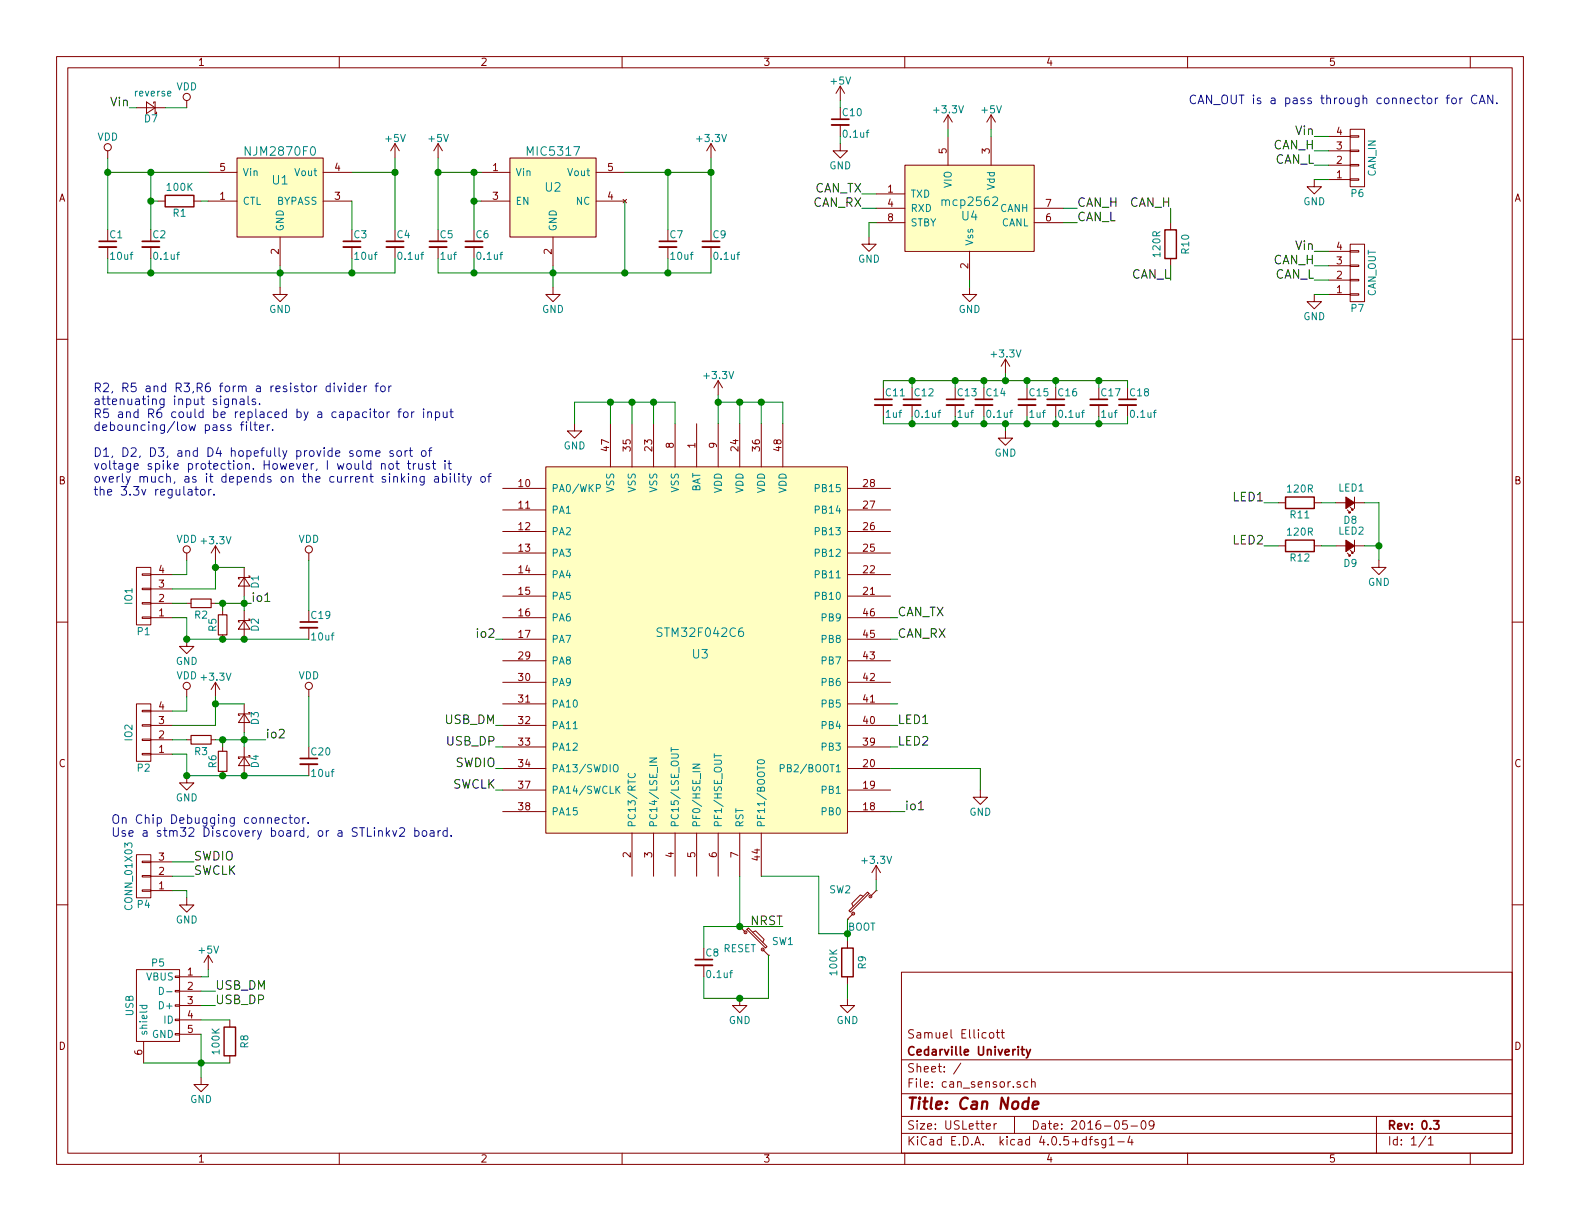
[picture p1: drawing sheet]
EESchema Schematic File Version 2
LIBS:power
LIBS:device
LIBS:transistors
LIBS:conn
LIBS:linear
LIBS:regul
LIBS:74xx
LIBS:cmos4000
LIBS:adc-dac
LIBS:memory
LIBS:xilinx
LIBS:microcontrollers
LIBS:dsp
LIBS:microchip
LIBS:analog_switches
LIBS:motorola
LIBS:texas
LIBS:intel
LIBS:audio
LIBS:interface
LIBS:digital-audio
LIBS:philips
LIBS:display
LIBS:cypress
LIBS:siliconi
LIBS:opto
LIBS:atmel
LIBS:contrib
LIBS:valves
LIBS:EllicottPower
LIBS:EllicottDisplay
LIBS:EllicottInterface
LIBS:EllicottMicrocontrollers
LIBS:EllicottMisc
LIBS:can_sensor-cache
EELAYER 25 0
EELAYER END
$Descr USLetter 11000 8500
encoding utf-8
Sheet 1 1
Title "Can Node"
Date "2016-05-09"
Rev "0.3"
Comp "Cedarville Univerity"
Comment1 "Samuel Ellicott"
Comment2 ""
Comment3 ""
Comment4 ""
$EndDescr
$Comp
L mcp2562 U4
U 1 1
P 6750 1450
F 0 "U4" H 6750 1400 60  0000 C CNN
F 1 "mcp2562" H 6750 1500 60  0000 C CNN
F 2 "SMD_Packages:SOIC-8-N" H 6750 1450 60  0001 C CNN
F 3 "" H 6750 1450 60  0000 C CNN
F 4 "Mouser" H 6750 1450 60  0001 C CNN "Distributor"
F 5 "579-MCP2562-E/SN" H 6750 1450 60  0001 C CNN "PN"
	1    6750 1450
	1    0    0    -1  
$EndComp
$Comp
L MIC5317 U2
U 1 1
P 3850 1300
F 0 "U2" H 3850 1300 60  0000 C CNN
F 1 "MIC5317" H 3850 1550 60  0000 C CNN
F 2 "TO_SOT_Packages_SMD:SOT-23-5" H 3850 1250 60  0001 C CNN
F 3 "" H 3850 1250 60  0000 C CNN
F 4 "Mouser" H 3850 1300 60  0001 C CNN "Distributor"
F 5 "998-MIC5317-3.3YM5TR" H 3850 1300 60  0001 C CNN "PN"
	1    3850 1300
	1    0    0    -1  
$EndComp
$Comp
L C_Small C7
U 1 1
P 4650 1700
F 0 "C7" H 4660 1770 50  0000 L CNN
F 1 "10uf" H 4660 1620 50  0000 L CNN
F 2 "Capacitors_SMD:C_0603_HandSoldering" V 4650 1700 50  0001 C CNN
F 3 "" H 4650 1700 50  0000 C CNN
F 4 "Mouser" H 4650 1700 60  0001 C CNN "Distributor"
F 5 "80-C0603C105K8P" H 4650 1700 60  0001 C CNN "PN"
	1    4650 1700
	1    0    0    -1  
$EndComp
$Comp
L C_Small C6
U 1 1
P 3300 1700
F 0 "C6" H 3310 1770 50  0000 L CNN
F 1 "0.1uf" H 3310 1620 50  0000 L CNN
F 2 "Capacitors_SMD:C_0603_HandSoldering" V 3300 1700 50  0001 C CNN
F 3 "" H 3300 1700 50  0000 C CNN
	1    3300 1700
	1    0    0    -1  
$EndComp
$Comp
L GND #PWR01
U 1 1
P 3850 2000
F 0 "#PWR01" H 3850 1750 50  0001 C CNN
F 1 "GND" H 3850 1850 50  0000 C CNN
F 2 "" H 3850 2000 50  0000 C CNN
F 3 "" H 3850 2000 50  0000 C CNN
	1    3850 2000
	1    0    0    -1  
$EndComp
$Comp
L +5V #PWR02
U 1 1
P 3050 1100
F 0 "#PWR02" H 3050 950 50  0001 C CNN
F 1 "+5V" H 3050 1240 50  0000 C CNN
F 2 "" H 3050 1100 50  0000 C CNN
F 3 "" H 3050 1100 50  0000 C CNN
	1    3050 1100
	1    0    0    -1  
$EndComp
$Comp
L +3.3V #PWR03
U 1 1
P 4950 1100
F 0 "#PWR03" H 4950 950 50  0001 C CNN
F 1 "+3.3V" H 4950 1240 50  0000 C CNN
F 2 "" H 4950 1100 50  0000 C CNN
F 3 "" H 4950 1100 50  0000 C CNN
	1    4950 1100
	1    0    0    -1  
$EndComp
$Comp
L +3.3V #PWR04
U 1 1
P 5000 2750
F 0 "#PWR04" H 5000 2600 50  0001 C CNN
F 1 "+3.3V" H 5000 2890 50  0000 C CNN
F 2 "" H 5000 2750 50  0000 C CNN
F 3 "" H 5000 2750 50  0000 C CNN
	1    5000 2750
	1    0    0    -1  
$EndComp
$Comp
L C_Small C15
U 1 1
P 7150 2800
F 0 "C15" H 7160 2870 50  0000 L CNN
F 1 "1uf" H 7160 2720 50  0000 L CNN
F 2 "Capacitors_SMD:C_0603_HandSoldering" V 7150 2800 50  0001 C CNN
F 3 "" H 7150 2800 50  0000 C CNN
F 4 "Mouser" H 7150 2800 60  0001 C CNN "Distributor"
F 5 "80-C0603C105K8P" H 7150 2800 60  0001 C CNN "PN"
	1    7150 2800
	1    0    0    -1  
$EndComp
$Comp
L C_Small C16
U 1 1
P 7350 2800
F 0 "C16" H 7360 2870 50  0000 L CNN
F 1 "0.1uf" H 7360 2720 50  0000 L CNN
F 2 "Capacitors_SMD:C_0603_HandSoldering" V 7350 2800 50  0001 C CNN
F 3 "" H 7350 2800 50  0000 C CNN
	1    7350 2800
	1    0    0    -1  
$EndComp
$Comp
L C_Small C9
U 1 1
P 4950 1700
F 0 "C9" H 4960 1770 50  0000 L CNN
F 1 "0.1uf" H 4960 1620 50  0000 L CNN
F 2 "Capacitors_SMD:C_0603_HandSoldering" V 4950 1700 50  0001 C CNN
F 3 "" H 4950 1700 50  0000 C CNN
	1    4950 1700
	1    0    0    -1  
$EndComp
$Comp
L GND #PWR05
U 1 1
P 6750 2000
F 0 "#PWR05" H 6750 1750 50  0001 C CNN
F 1 "GND" H 6750 1850 50  0000 C CNN
F 2 "" H 6750 2000 50  0000 C CNN
F 3 "" H 6750 2000 50  0000 C CNN
	1    6750 2000
	1    0    0    -1  
$EndComp
$Comp
L +3.3V #PWR06
U 1 1
P 6600 900
F 0 "#PWR06" H 6600 750 50  0001 C CNN
F 1 "+3.3V" H 6600 1040 50  0000 C CNN
F 2 "" H 6600 900 50  0000 C CNN
F 3 "" H 6600 900 50  0000 C CNN
	1    6600 900 
	1    0    0    -1  
$EndComp
$Comp
L +5V #PWR07
U 1 1
P 6900 900
F 0 "#PWR07" H 6900 750 50  0001 C CNN
F 1 "+5V" H 6900 1040 50  0000 C CNN
F 2 "" H 6900 900 50  0000 C CNN
F 3 "" H 6900 900 50  0000 C CNN
	1    6900 900 
	1    0    0    -1  
$EndComp
$Comp
L C_Small C10
U 1 1
P 5850 850
F 0 "C10" H 5860 920 50  0000 L CNN
F 1 "0.1uf" H 5860 770 50  0000 L CNN
F 2 "Capacitors_SMD:C_0603_HandSoldering" V 5850 850 50  0001 C CNN
F 3 "" H 5850 850 50  0000 C CNN
	1    5850 850 
	1    0    0    -1  
$EndComp
$Comp
L GND #PWR08
U 1 1
P 5850 1000
F 0 "#PWR08" H 5850 750 50  0001 C CNN
F 1 "GND" H 5850 850 50  0000 C CNN
F 2 "" H 5850 1000 50  0000 C CNN
F 3 "" H 5850 1000 50  0000 C CNN
	1    5850 1000
	1    0    0    -1  
$EndComp
$Comp
L +5V #PWR09
U 1 1
P 5850 700
F 0 "#PWR09" H 5850 550 50  0001 C CNN
F 1 "+5V" H 5850 840 50  0000 C CNN
F 2 "" H 5850 700 50  0000 C CNN
F 3 "" H 5850 700 50  0000 C CNN
	1    5850 700 
	1    0    0    -1  
$EndComp
$Comp
L D_Schottky_Small D7
U 1 1
P 1050 750
F 0 "D7" H 1000 830 50  0000 L CNN
F 1 "reverse" H 900 650 50  0000 L CNN
F 2 "Diodes_SMD:SOD-123" H 1050 750 50  0001 C CNN
F 3 "" V 1050 750 50  0000 C CNN
F 4 "Mouser" H 1050 750 60  0001 C CNN "Distributor"
F 5 "581-SD1206S040S0R5" H 1050 750 60  0001 C CNN "PN"
	1    1050 750 
	-1   0    0    1   
$EndComp
$Comp
L VDD #PWR010
U 1 1
P 750 1100
F 0 "#PWR010" H 750 950 50  0001 C CNN
F 1 "VDD" H 750 1250 50  0000 C CNN
F 2 "" H 750 1100 50  0000 C CNN
F 3 "" H 750 1100 50  0000 C CNN
	1    750  1100
	1    0    0    -1  
$EndComp
$Comp
L CONN_01X04 P6
U 1 1
P 9450 1100
F 0 "P6" H 9450 1350 50  0000 C CNN
F 1 "CAN_IN" V 9550 1100 50  0000 C CNN
F 2 "User_Connectors:Molex-duraClick-4conn" V 9450 1100 50  0001 C CNN
F 3 "" H 9450 1100 50  0000 C CNN
F 4 "Mouser" H 9450 1100 60  0001 C CNN "Distributor"
F 5 "538-53261-0471" H 9450 1100 60  0001 C CNN "PN"
	1    9450 1100
	1    0    0    1   
$EndComp
$Comp
L CONN_01X04 P7
U 1 1
P 9450 1900
F 0 "P7" H 9450 2150 50  0000 C CNN
F 1 "CAN_OUT" V 9550 1900 50  0000 C CNN
F 2 "User_Connectors:Molex-duraClick-4conn" V 9450 1900 50  0001 C CNN
F 3 "" H 9450 1900 50  0000 C CNN
F 4 "Mouser" H 9450 1900 60  0001 C CNN "Distributor"
F 5 "538-53261-0471" H 9450 1900 60  0001 C CNN "PN"
	1    9450 1900
	1    0    0    1   
$EndComp
$Comp
L GND #PWR011
U 1 1
P 9150 1250
F 0 "#PWR011" H 9150 1000 50  0001 C CNN
F 1 "GND" H 9150 1100 50  0000 C CNN
F 2 "" H 9150 1250 50  0000 C CNN
F 3 "" H 9150 1250 50  0000 C CNN
	1    9150 1250
	-1   0    0    -1  
$EndComp
$Comp
L GND #PWR012
U 1 1
P 9150 2050
F 0 "#PWR012" H 9150 1800 50  0001 C CNN
F 1 "GND" H 9150 1900 50  0000 C CNN
F 2 "" H 9150 2050 50  0000 C CNN
F 3 "" H 9150 2050 50  0000 C CNN
	1    9150 2050
	-1   0    0    -1  
$EndComp
Text Label 9150 1950 2    60   ~ 0
CAN_L
Text Label 9150 1050 2    60   ~ 0
CAN_H
Text Label 9150 1850 2    60   ~ 0
CAN_H
Text Label 9150 1150 2    60   ~ 0
CAN_L
Text Label 7500 1450 0    60   ~ 0
CAN_H
Text Label 7500 1550 0    60   ~ 0
CAN_L
$Comp
L C_Small C3
U 1 1
P 2450 1700
F 0 "C3" H 2460 1770 50  0000 L CNN
F 1 "10uf" H 2460 1620 50  0000 L CNN
F 2 "Capacitors_SMD:C_0603_HandSoldering" V 2450 1700 50  0001 C CNN
F 3 "" H 2450 1700 50  0000 C CNN
F 4 "Mouser" H 2450 1700 60  0001 C CNN "Distributor"
F 5 "81-GRM188R61C106KALD" H 2450 1700 60  0001 C CNN "PN"
	1    2450 1700
	1    0    0    -1  
$EndComp
$Comp
L C_Small C1
U 1 1
P 750 1700
F 0 "C1" H 760 1770 50  0000 L CNN
F 1 "10uf" H 760 1620 50  0000 L CNN
F 2 "Capacitors_SMD:C_0603_HandSoldering" V 750 1700 50  0001 C CNN
F 3 "" H 750 1700 50  0000 C CNN
F 4 "Mouser" H 750 1700 60  0001 C CNN "Distributor"
F 5 "81-GRM188R61C106KALD" H 750 1700 60  0001 C CNN "PN"
	1    750  1700
	1    0    0    -1  
$EndComp
$Comp
L GND #PWR013
U 1 1
P 1950 2000
F 0 "#PWR013" H 1950 1750 50  0001 C CNN
F 1 "GND" H 1950 1850 50  0000 C CNN
F 2 "" H 1950 2000 50  0000 C CNN
F 3 "" H 1950 2000 50  0000 C CNN
	1    1950 2000
	1    0    0    -1  
$EndComp
$Comp
L +5V #PWR014
U 1 1
P 2750 1100
F 0 "#PWR014" H 2750 950 50  0001 C CNN
F 1 "+5V" H 2750 1240 50  0000 C CNN
F 2 "" H 2750 1100 50  0000 C CNN
F 3 "" H 2750 1100 50  0000 C CNN
	1    2750 1100
	1    0    0    -1  
$EndComp
$Comp
L C_Small C2
U 1 1
P 1050 1700
F 0 "C2" H 1060 1770 50  0000 L CNN
F 1 "0.1uf" H 1060 1620 50  0000 L CNN
F 2 "Capacitors_SMD:C_0603_HandSoldering" V 1050 1700 50  0001 C CNN
F 3 "" H 1050 1700 50  0000 C CNN
	1    1050 1700
	1    0    0    -1  
$EndComp
$Comp
L C_Small C5
U 1 1
P 3050 1700
F 0 "C5" H 3060 1770 50  0000 L CNN
F 1 "1uf" H 3060 1620 50  0000 L CNN
F 2 "Capacitors_SMD:C_0603_HandSoldering" V 3050 1700 50  0001 C CNN
F 3 "" H 3050 1700 50  0000 C CNN
F 4 "Mouser" H 3050 1700 60  0001 C CNN "Distributor"
F 5 "80-C0603C105K8P" H 3050 1700 60  0001 C CNN "PN"
	1    3050 1700
	1    0    0    -1  
$EndComp
$Comp
L CONN_01X04 P1
U 1 1
P 1000 4150
F 0 "P1" H 1000 4400 50  0000 C CNN
F 1 "IO1" V 1100 4150 50  0000 C CNN
F 2 "User_Connectors:Molex-duraClick-4conn" V 1250 4150 50  0001 C CNN
F 3 "" H 1000 4150 50  0000 C CNN
F 4 "Mouser" H 1000 4150 60  0001 C CNN "Distributor"
F 5 "538-53261-0471" H 1000 4150 60  0001 C CNN "PN"
	1    1000 4150
	-1   0    0    1   
$EndComp
$Comp
L GND #PWR015
U 1 1
P 1300 4450
F 0 "#PWR015" H 1300 4200 50  0001 C CNN
F 1 "GND" H 1300 4300 50  0000 C CNN
F 2 "" H 1300 4450 50  0000 C CNN
F 3 "" H 1300 4450 50  0000 C CNN
	1    1300 4450
	1    0    0    -1  
$EndComp
Text Label 1750 4200 0    60   ~ 0
io1
$Comp
L +3.3V #PWR016
U 1 1
P 1500 3900
F 0 "#PWR016" H 1500 3750 50  0001 C CNN
F 1 "+3.3V" H 1500 4040 50  0000 C CNN
F 2 "" H 1500 3900 50  0000 C CNN
F 3 "" H 1500 3900 50  0000 C CNN
	1    1500 3900
	1    0    0    -1  
$EndComp
$Comp
L CONN_01X04 P2
U 1 1
P 1000 5100
F 0 "P2" H 1000 5350 50  0000 C CNN
F 1 "IO2" V 1100 5100 50  0000 C CNN
F 2 "User_Connectors:Molex-duraClick-4conn" V 1000 5100 50  0001 C CNN
F 3 "" H 1000 5100 50  0000 C CNN
F 4 "Mouser" H 1000 5100 60  0001 C CNN "Distributor"
F 5 "538-53261-0471" H 1000 5100 60  0001 C CNN "PN"
	1    1000 5100
	-1   0    0    1   
$EndComp
$Comp
L GND #PWR017
U 1 1
P 1300 5400
F 0 "#PWR017" H 1300 5150 50  0001 C CNN
F 1 "GND" H 1300 5250 50  0000 C CNN
F 2 "" H 1300 5400 50  0000 C CNN
F 3 "" H 1300 5400 50  0000 C CNN
	1    1300 5400
	1    0    0    -1  
$EndComp
Text Label 1850 5150 0    60   ~ 0
io2
$Comp
L +3.3V #PWR018
U 1 1
P 1500 4850
F 0 "#PWR018" H 1500 4700 50  0001 C CNN
F 1 "+3.3V" H 1500 4990 50  0000 C CNN
F 2 "" H 1500 4850 50  0000 C CNN
F 3 "" H 1500 4850 50  0000 C CNN
	1    1500 4850
	1    0    0    -1  
$EndComp
Text Label 1350 6000 0    60   ~ 0
SWDIO
Text Label 1350 6100 0    60   ~ 0
SWCLK
$Comp
L GND #PWR019
U 1 1
P 1300 6250
F 0 "#PWR019" H 1300 6000 50  0001 C CNN
F 1 "GND" H 1300 6100 50  0000 C CNN
F 2 "" H 1300 6250 50  0000 C CNN
F 3 "" H 1300 6250 50  0000 C CNN
	1    1300 6250
	1    0    0    -1  
$EndComp
Text Label 5450 6450 2    60   ~ 0
NRST
Text Label 3450 5350 2    60   ~ 0
SWDIO
Text Label 3450 5500 2    60   ~ 0
SWCLK
Text Label 3450 5050 2    60   ~ 0
USB_DM
Text Label 3450 5200 2    60   ~ 0
USB_DP
Text Label 6000 1450 2    60   ~ 0
CAN_RX
Text Label 6000 1350 2    60   ~ 0
CAN_TX
Text Label 3450 4450 2    60   ~ 0
io2
$Comp
L R R10
U 1 1
P 8150 1700
F 0 "R10" V 8250 1700 50  0000 C CNN
F 1 "120R" V 8050 1700 50  0000 C CNN
F 2 "Resistors_SMD:R_0603_HandSoldering" V 8080 1700 50  0001 C CNN
F 3 "" H 8150 1700 50  0000 C CNN
F 4 "Mouser" V 8150 1700 60  0001 C CNN "Distributor"
F 5 "71-CRCW0603-120-E3" V 8150 1700 60  0001 C CNN "PN"
	1    8150 1700
	1    0    0    -1  
$EndComp
Text Label 8150 1450 2    60   ~ 0
CAN_H
Text Label 8150 1950 2    60   ~ 0
CAN_L
$Comp
L Led_Small D8
U 1 1
P 9400 3500
F 0 "D8" H 9350 3625 50  0000 L CNN
F 1 "LED1" H 9300 3400 50  0000 L CNN
F 2 "LEDs:LED_0603" H 9400 3500 50  0001 C CNN
F 3 "" V 9400 3500 50  0000 C CNN
	1    9400 3500
	-1   0    0    1   
$EndComp
$Comp
L Led_Small D9
U 1 1
P 9400 3800
F 0 "D9" H 9350 3925 50  0000 L CNN
F 1 "LED2" H 9300 3700 50  0000 L CNN
F 2 "LEDs:LED_0603" H 9400 3800 50  0001 C CNN
F 3 "" V 9400 3800 50  0000 C CNN
	1    9400 3800
	-1   0    0    1   
$EndComp
$Comp
L GND #PWR020
U 1 1
P 9600 3900
F 0 "#PWR020" H 9600 3650 50  0001 C CNN
F 1 "GND" H 9600 3750 50  0000 C CNN
F 2 "" H 9600 3900 50  0000 C CNN
F 3 "" H 9600 3900 50  0000 C CNN
	1    9600 3900
	1    0    0    -1  
$EndComp
Text Label 8800 3500 2    60   ~ 0
LED1
Text Label 8800 3800 2    60   ~ 0
LED2
Text Label 6250 5200 0    60   ~ 0
LED2
Text Label 6250 5050 0    60   ~ 0
LED1
$Comp
L GND #PWR021
U 1 1
P 6050 1650
F 0 "#PWR021" H 6050 1400 50  0001 C CNN
F 1 "GND" H 6050 1500 50  0000 C CNN
F 2 "" H 6050 1650 50  0000 C CNN
F 3 "" H 6050 1650 50  0000 C CNN
	1    6050 1650
	1    0    0    -1  
$EndComp
$Comp
L USB_OTG P5
U 1 1
P 1100 7000
F 0 "P5" V 800 7000 50  0000 C CNN
F 1 "USB" H 1100 7200 50  0000 C CNN
F 2 "Connect:USB_Micro-B" H 1050 6900 50  0001 C CNN
F 3 "" V 1050 6900 50  0000 C CNN
F 4 "Mouser" V 1100 7000 60  0001 C CNN "Distributor"
F 5 "649-10118194-0001LF" V 1100 7000 60  0001 C CNN "PN"
	1    1100 7000
	0    -1   1    0   
$EndComp
Text Label 1500 6900 0    60   ~ 0
USB_DM
Text Label 1500 7000 0    60   ~ 0
USB_DP
$Comp
L +5V #PWR022
U 1 1
P 1450 6750
F 0 "#PWR022" H 1450 6600 50  0001 C CNN
F 1 "+5V" H 1450 6890 50  0000 C CNN
F 2 "" H 1450 6750 50  0000 C CNN
F 3 "" H 1450 6750 50  0000 C CNN
	1    1450 6750
	1    0    0    -1  
$EndComp
$Comp
L GND #PWR023
U 1 1
P 1400 7500
F 0 "#PWR023" H 1400 7250 50  0001 C CNN
F 1 "GND" H 1400 7350 50  0000 C CNN
F 2 "" H 1400 7500 50  0000 C CNN
F 3 "" H 1400 7500 50  0000 C CNN
	1    1400 7500
	1    0    0    -1  
$EndComp
$Comp
L C_Small C8
U 1 1
P 4900 6700
F 0 "C8" H 4910 6770 50  0000 L CNN
F 1 "0.1uf" H 4910 6620 50  0000 L CNN
F 2 "Capacitors_SMD:C_0603_HandSoldering" V 4900 6700 50  0001 C CNN
F 3 "" H 4900 6700 50  0000 C CNN
	1    4900 6700
	1    0    0    -1  
$EndComp
$Comp
L SW_PUSH_SMALL SW2
U 1 1
P 6000 6300
F 0 "SW2" H 6150 6410 50  0000 C CNN
F 1 "BOOT" H 6000 6150 50  0000 C CNN
F 2 "Buttons_Switches_SMD:SW_SPST_FSMSM" V 6000 6300 50  0001 C CNN
F 3 "" H 6000 6300 50  0000 C CNN
	1    6000 6300
	-1   0    0    -1  
$EndComp
$Comp
L GND #PWR024
U 1 1
P 5900 6950
F 0 "#PWR024" H 5900 6700 50  0001 C CNN
F 1 "GND" H 5900 6800 50  0000 C CNN
F 2 "" H 5900 6950 50  0000 C CNN
F 3 "" H 5900 6950 50  0000 C CNN
	1    5900 6950
	1    0    0    -1  
$EndComp
$Comp
L +3.3V #PWR025
U 1 1
P 6100 6125
F 0 "#PWR025" H 6100 5975 50  0001 C CNN
F 1 "+3.3V" H 6100 6265 50  0000 C CNN
F 2 "" H 6100 6125 50  0000 C CNN
F 3 "" H 6100 6125 50  0000 C CNN
	1    6100 6125
	1    0    0    -1  
$EndComp
$Comp
L SW_PUSH_SMALL SW1
U 1 1
P 5250 6550
F 0 "SW1" H 5450 6550 50  0000 C CNN
F 1 "RESET" H 5150 6500 50  0000 C CNN
F 2 "Buttons_Switches_SMD:SW_SPST_FSMSM" H 5250 6550 50  0001 C CNN
F 3 "" H 5250 6550 50  0000 C CNN
	1    5250 6550
	1    0    0    -1  
$EndComp
$Comp
L NJM2870F0 U1
U 1 1
P 1950 1200
F 0 "U1" H 1950 1150 60  0000 C CNN
F 1 "NJM2870F0" H 1950 1350 60  0000 C CNN
F 2 "TO_SOT_Packages_SMD:SOT-23-5" V 1950 1150 60  0001 C CNN
F 3 "" H 1950 1150 60  0000 C CNN
F 4 "Mouser" H 1950 1200 60  0001 C CNN "Distributor"
F 5 "513-NJM2870F05-TE2" H 1950 1200 60  0001 C CNN "PN"
	1    1950 1200
	1    0    0    -1  
$EndComp
$Comp
L C_Small C4
U 1 1
P 2750 1700
F 0 "C4" H 2760 1770 50  0000 L CNN
F 1 "0.1uf" H 2760 1620 50  0000 L CNN
F 2 "Capacitors_SMD:C_0603_HandSoldering" V 2750 1700 50  0001 C CNN
F 3 "" H 2750 1700 50  0000 C CNN
	1    2750 1700
	1    0    0    -1  
$EndComp
$Comp
L R R1
U 1 1
P 1250 1400
F 0 "R1" V 1330 1400 50  0000 C CNN
F 1 "100K" V 1150 1400 50  0000 C CNN
F 2 "Resistors_SMD:R_0603_HandSoldering" H 1180 1400 50  0001 C CNN
F 3 "" H 1250 1400 50  0000 C CNN
F 4 "Mouser" V 1250 1400 60  0001 C CNN "Distributor"
F 5 "71-CRCW0603-100K-E3" V 1250 1400 60  0001 C CNN "PN"
	1    1250 1400
	0    1    1    0   
$EndComp
$Comp
L R R9
U 1 1
P 5900 6700
F 0 "R9" V 6000 6700 50  0000 C CNN
F 1 "100K" V 5800 6700 50  0000 C CNN
F 2 "Resistors_SMD:R_0603_HandSoldering" H 5830 6700 50  0001 C CNN
F 3 "" H 5900 6700 50  0000 C CNN
F 4 "Mouser" V 5900 6700 60  0001 C CNN "Distributor"
F 5 "71-CRCW0603-100K-E3" V 5900 6700 60  0001 C CNN "PN"
	1    5900 6700
	1    0    0    -1  
$EndComp
$Comp
L R R8
U 1 1
P 1600 7250
F 0 "R8" V 1700 7250 50  0000 C CNN
F 1 "100K" V 1500 7250 50  0000 C CNN
F 2 "Resistors_SMD:R_0603_HandSoldering" H 1530 7250 50  0001 C CNN
F 3 "" H 1600 7250 50  0000 C CNN
F 4 "Mouser" V 1600 7250 60  0001 C CNN "Distributor"
F 5 "71-CRCW0603-100K-E3" V 1600 7250 60  0001 C CNN "PN"
	1    1600 7250
	1    0    0    -1  
$EndComp
$Comp
L R R11
U 1 1
P 9050 3500
F 0 "R11" V 9130 3500 50  0000 C CNN
F 1 "120R" V 8950 3500 50  0000 C CNN
F 2 "Resistors_SMD:R_0603_HandSoldering" V 8980 3500 50  0001 C CNN
F 3 "" H 9050 3500 50  0000 C CNN
F 4 "Mouser" V 9050 3500 60  0001 C CNN "Distributor"
F 5 "71-CRCW0603-120-E3" V 9050 3500 60  0001 C CNN "PN"
	1    9050 3500
	0    1    1    0   
$EndComp
$Comp
L R R12
U 1 1
P 9050 3800
F 0 "R12" V 9130 3800 50  0000 C CNN
F 1 "120R" V 8950 3800 50  0000 C CNN
F 2 "Resistors_SMD:R_0603_HandSoldering" V 8980 3800 50  0001 C CNN
F 3 "" H 9050 3800 50  0000 C CNN
F 4 "Mouser" V 9050 3800 60  0001 C CNN "Distributor"
F 5 "71-CRCW0603-120-E3" V 9050 3800 60  0001 C CNN "PN"
	1    9050 3800
	0    1    1    0   
$EndComp
$Comp
L GND #PWR026
U 1 1
P 5150 6950
F 0 "#PWR026" H 5150 6700 50  0001 C CNN
F 1 "GND" H 5150 6800 50  0000 C CNN
F 2 "" H 5150 6950 50  0000 C CNN
F 3 "" H 5150 6950 50  0000 C CNN
	1    5150 6950
	1    0    0    -1  
$EndComp
$Comp
L C_Small C18
U 1 1
P 7850 2800
F 0 "C18" H 7860 2870 50  0000 L CNN
F 1 "0.1uf" H 7860 2720 50  0000 L CNN
F 2 "Capacitors_SMD:C_0603_HandSoldering" V 7850 2800 50  0001 C CNN
F 3 "" H 7850 2800 50  0000 C CNN
	1    7850 2800
	1    0    0    -1  
$EndComp
$Comp
L +3.3V #PWR027
U 1 1
P 7000 2600
F 0 "#PWR027" H 7000 2450 50  0001 C CNN
F 1 "+3.3V" H 7000 2740 50  0000 C CNN
F 2 "" H 7000 2600 50  0000 C CNN
F 3 "" H 7000 2600 50  0000 C CNN
	1    7000 2600
	1    0    0    -1  
$EndComp
$Comp
L GND #PWR028
U 1 1
P 7000 3000
F 0 "#PWR028" H 7000 2750 50  0001 C CNN
F 1 "GND" H 7000 2850 50  0000 C CNN
F 2 "" H 7000 3000 50  0000 C CNN
F 3 "" H 7000 3000 50  0000 C CNN
	1    7000 3000
	1    0    0    -1  
$EndComp
$Comp
L C_Small C17
U 1 1
P 7650 2800
F 0 "C17" H 7660 2870 50  0000 L CNN
F 1 "1uf" H 7660 2720 50  0000 L CNN
F 2 "Capacitors_SMD:C_0603_HandSoldering" V 7650 2800 50  0001 C CNN
F 3 "" H 7650 2800 50  0000 C CNN
F 4 "Mouser" H 7650 2800 60  0001 C CNN "Distributor"
F 5 "81-GRM188R61C106KALD" H 7650 2800 60  0001 C CNN "PN"
	1    7650 2800
	1    0    0    -1  
$EndComp
$Comp
L CONN_01X03 P4
U 1 1
P 1000 6100
F 0 "P4" H 1000 6300 50  0000 C CNN
F 1 "CONN_01X03" V 1100 6100 50  0000 C CNN
F 2 "Pin_Headers:Pin_Header_Straight_1x03" H 1000 6100 50  0001 C CNN
F 3 "" H 1000 6100 50  0000 C CNN
	1    1000 6100
	-1   0    0    1   
$EndComp
$Comp
L GND #PWR029
U 1 1
P 4000 2950
F 0 "#PWR029" H 4000 2700 50  0001 C CNN
F 1 "GND" H 4000 2800 50  0000 C CNN
F 2 "" H 4000 2950 50  0000 C CNN
F 3 "" H 4000 2950 50  0000 C CNN
	1    4000 2950
	1    0    0    -1  
$EndComp
Text Label 6250 4450 0    60   ~ 0
CAN_RX
Text Label 6250 4300 0    60   ~ 0
CAN_TX
Text Label 6300 5650 0    60   ~ 0
io1
$Comp
L D_Schottky_Small D1
U 1 1
P 1700 4050
F 0 "D1" H 1650 4130 50  0000 L CNN
F 1 "hi_v" H 1650 3950 50  0001 L CNN
F 2 "Diodes_SMD:SOD-123" V 1700 4050 50  0001 C CNN
F 3 "" V 1700 4050 50  0000 C CNN
	1    1700 4050
	0    1    1    0   
$EndComp
$Comp
L D_Schottky_Small D2
U 1 1
P 1700 4350
F 0 "D2" H 1650 4430 50  0000 L CNN
F 1 "hi_v" H 1650 4250 50  0001 L CNN
F 2 "Diodes_SMD:SOD-123" V 1700 4350 50  0001 C CNN
F 3 "" V 1700 4350 50  0000 C CNN
	1    1700 4350
	0    1    1    0   
$EndComp
$Comp
L D_Schottky_Small D3
U 1 1
P 1700 5000
F 0 "D3" H 1650 5080 50  0000 L CNN
F 1 "hi_v" H 1650 4900 50  0001 L CNN
F 2 "Diodes_SMD:SOD-123" V 1700 5000 50  0001 C CNN
F 3 "" V 1700 5000 50  0000 C CNN
	1    1700 5000
	0    1    1    0   
$EndComp
$Comp
L D_Schottky_Small D4
U 1 1
P 1700 5300
F 0 "D4" H 1650 5380 50  0000 L CNN
F 1 "hi_v" H 1650 5200 50  0001 L CNN
F 2 "Diodes_SMD:SOD-123" V 1700 5300 50  0001 C CNN
F 3 "" V 1700 5300 50  0000 C CNN
	1    1700 5300
	0    1    1    0   
$EndComp
$Comp
L R_Small R6
U 1 1
P 1550 5300
F 0 "R6" V 1450 5300 50  0000 C TNN
F 1 "R" V 1550 5100 39  0001 L CNN
F 2 "Resistors_SMD:R_0603_HandSoldering" H 1550 5300 50  0001 C CNN
F 3 "" H 1550 5300 50  0000 C CNN
	1    1550 5300
	1    0    0    -1  
$EndComp
$Comp
L R_Small R5
U 1 1
P 1550 4350
F 0 "R5" V 1450 4350 50  0000 C TNN
F 1 "R" V 1550 4350 50  0001 L CNN
F 2 "Resistors_SMD:R_0603_HandSoldering" H 1550 4350 50  0001 C CNN
F 3 "" H 1550 4350 50  0000 C CNN
	1    1550 4350
	1    0    0    -1  
$EndComp
$Comp
L R_Small R3
U 1 1
P 1400 5150
F 0 "R3" V 1450 5150 50  0000 C TNN
F 1 "R" V 1400 5150 50  0001 L CNN
F 2 "Resistors_SMD:R_0603_HandSoldering" H 1400 5150 50  0001 C CNN
F 3 "" H 1400 5150 50  0000 C CNN
F 4 "Mouser" H 1400 5150 60  0001 C CNN "Distributor"
	1    1400 5150
	0    1    1    0   
$EndComp
$Comp
L R_Small R2
U 1 1
P 1400 4200
F 0 "R2" V 1450 4200 50  0000 C TNN
F 1 "R" V 1400 4200 50  0001 L CNN
F 2 "Resistors_SMD:R_0603_HandSoldering" H 1400 4200 50  0001 C CNN
F 3 "" H 1400 4200 50  0000 C CNN
	1    1400 4200
	0    1    1    0   
$EndComp
$Comp
L STM32F042C6 U3
U 1 1
P 4850 4500
F 0 "U3" H 4875 4450 60  0000 C CNN
F 1 "STM32F042C6" H 4875 4600 60  0000 C CNN
F 2 "Housings_QFP:TQFP-48_7x7mm_Pitch0.5mm" H 4850 4500 60  0001 C CNN
F 3 "" H 4850 4500 60  0000 C CNN
	1    4850 4500
	1    0    0    -1  
$EndComp
$Comp
L C_Small C13
U 1 1
P 6650 2800
F 0 "C13" H 6660 2870 50  0000 L CNN
F 1 "1uf" H 6660 2720 50  0000 L CNN
F 2 "Capacitors_SMD:C_0603_HandSoldering" V 6650 2800 50  0001 C CNN
F 3 "" H 6650 2800 50  0000 C CNN
F 4 "Mouser" H 6650 2800 60  0001 C CNN "Distributor"
F 5 "80-C0603C105K8P" H 6650 2800 60  0001 C CNN "PN"
	1    6650 2800
	1    0    0    -1  
$EndComp
$Comp
L C_Small C14
U 1 1
P 6850 2800
F 0 "C14" H 6860 2870 50  0000 L CNN
F 1 "0.1uf" H 6860 2720 50  0000 L CNN
F 2 "Capacitors_SMD:C_0603_HandSoldering" V 6850 2800 50  0001 C CNN
F 3 "" H 6850 2800 50  0000 C CNN
	1    6850 2800
	1    0    0    -1  
$EndComp
$Comp
L C_Small C11
U 1 1
P 6150 2800
F 0 "C11" H 6160 2870 50  0000 L CNN
F 1 "1uf" H 6160 2720 50  0000 L CNN
F 2 "Capacitors_SMD:C_0603_HandSoldering" V 6150 2800 50  0001 C CNN
F 3 "" H 6150 2800 50  0000 C CNN
F 4 "Mouser" H 6150 2800 60  0001 C CNN "Distributor"
F 5 "80-C0603C105K8P" H 6150 2800 60  0001 C CNN "PN"
	1    6150 2800
	1    0    0    -1  
$EndComp
$Comp
L C_Small C12
U 1 1
P 6350 2800
F 0 "C12" H 6360 2870 50  0000 L CNN
F 1 "0.1uf" H 6360 2720 50  0000 L CNN
F 2 "Capacitors_SMD:C_0603_HandSoldering" V 6350 2800 50  0001 C CNN
F 3 "" H 6350 2800 50  0000 C CNN
	1    6350 2800
	1    0    0    -1  
$EndComp
$Comp
L VDD #PWR030
U 1 1
P 1300 3900
F 0 "#PWR030" H 1300 3750 50  0001 C CNN
F 1 "VDD" H 1300 4050 50  0000 C CNN
F 2 "" H 1300 3900 50  0000 C CNN
F 3 "" H 1300 3900 50  0000 C CNN
	1    1300 3900
	1    0    0    -1  
$EndComp
$Comp
L VDD #PWR031
U 1 1
P 1300 4850
F 0 "#PWR031" H 1300 4700 50  0001 C CNN
F 1 "VDD" H 1300 5000 50  0000 C CNN
F 2 "" H 1300 4850 50  0000 C CNN
F 3 "" H 1300 4850 50  0000 C CNN
	1    1300 4850
	1    0    0    -1  
$EndComp
Text Label 900  750  2    60   ~ 0
Vin
Text Label 9150 950  2    60   ~ 0
Vin
Text Label 9150 1750 2    60   ~ 0
Vin
$Comp
L VDD #PWR032
U 1 1
P 1300 750
F 0 "#PWR032" H 1300 600 50  0001 C CNN
F 1 "VDD" H 1300 900 50  0000 C CNN
F 2 "" H 1300 750 50  0000 C CNN
F 3 "" H 1300 750 50  0000 C CNN
	1    1300 750 
	1    0    0    -1  
$EndComp
$Comp
L C_Small C19
U 1 1
P 2150 4350
F 0 "C19" H 2160 4420 50  0000 L CNN
F 1 "10uf" H 2160 4270 50  0000 L CNN
F 2 "Capacitors_SMD:C_0603_HandSoldering" V 2150 4350 50  0001 C CNN
F 3 "" H 2150 4350 50  0000 C CNN
F 4 "Mouser" H 2150 4350 60  0001 C CNN "Distributor"
F 5 "81-GRM188R61C106KALD" H 2150 4350 60  0001 C CNN "PN"
	1    2150 4350
	1    0    0    -1  
$EndComp
$Comp
L C_Small C20
U 1 1
P 2150 5300
F 0 "C20" H 2160 5370 50  0000 L CNN
F 1 "10uf" H 2160 5220 50  0000 L CNN
F 2 "Capacitors_SMD:C_0603_HandSoldering" V 2150 5300 50  0001 C CNN
F 3 "" H 2150 5300 50  0000 C CNN
F 4 "Mouser" H 2150 5300 60  0001 C CNN "Distributor"
F 5 "81-GRM188R61C106KALD" H 2150 5300 60  0001 C CNN "PN"
	1    2150 5300
	1    0    0    -1  
$EndComp
$Comp
L VDD #PWR033
U 1 1
P 2150 3900
F 0 "#PWR033" H 2150 3750 50  0001 C CNN
F 1 "VDD" H 2150 4050 50  0000 C CNN
F 2 "" H 2150 3900 50  0000 C CNN
F 3 "" H 2150 3900 50  0000 C CNN
	1    2150 3900
	1    0    0    -1  
$EndComp
$Comp
L VDD #PWR034
U 1 1
P 2150 4850
F 0 "#PWR034" H 2150 4700 50  0001 C CNN
F 1 "VDD" H 2150 5000 50  0000 C CNN
F 2 "" H 2150 4850 50  0000 C CNN
F 3 "" H 2150 4850 50  0000 C CNN
	1    2150 4850
	1    0    0    -1  
$EndComp
Wire Wire Line
	4350 1200 4950 1200
Wire Wire Line
	3300 1200 3300 1600
Wire Wire Line
	2450 1200 2750 1200
Wire Wire Line
	3050 1200 3350 1200
Wire Wire Line
	3050 1900 4950 1900
Wire Wire Line
	3850 1850 3850 2000
Wire Wire Line
	3300 1900 3300 1800
Wire Wire Line
	4650 1900 4650 1800
Connection ~ 3850 1900
Wire Wire Line
	4350 1400 4350 1900
Connection ~ 4350 1900
Connection ~ 3300 1200
Wire Wire Line
	5000 2750 5000 2950
Wire Wire Line
	5000 2800 5450 2800
Connection ~ 4650 1200
Connection ~ 5000 2800
Wire Wire Line
	6600 900  6600 950 
Wire Wire Line
	6900 900  6900 950 
Wire Wire Line
	6750 2000 6750 1950
Wire Wire Line
	5850 700  5850 750 
Wire Wire Line
	5850 950  5850 1000
Wire Wire Line
	9150 1250 9250 1250
Wire Wire Line
	9250 950  9150 950 
Wire Wire Line
	9250 1750 9150 1750
Wire Wire Line
	9150 2050 9250 2050
Wire Wire Line
	7500 1450 7400 1450
Wire Wire Line
	9150 1050 9250 1050
Wire Wire Line
	9150 1850 9250 1850
Wire Wire Line
	9250 1950 9150 1950
Wire Wire Line
	9150 1150 9250 1150
Wire Wire Line
	7400 1550 7500 1550
Wire Wire Line
	3350 1400 3300 1400
Connection ~ 3300 1400
Connection ~ 2750 1200
Wire Wire Line
	1950 1850 1950 2000
Wire Wire Line
	750  1900 2750 1900
Wire Wire Line
	750  1200 1450 1200
Wire Wire Line
	1050 1800 1050 1900
Connection ~ 1950 1900
Connection ~ 1050 1200
Wire Wire Line
	750  1100 750  1600
Wire Wire Line
	750  1800 750  1900
Connection ~ 1050 1900
Wire Wire Line
	3050 1100 3050 1600
Wire Wire Line
	3050 1800 3050 1900
Connection ~ 3300 1900
Wire Wire Line
	1500 4100 1200 4100
Wire Wire Line
	1500 3900 1500 4100
Wire Wire Line
	1500 5050 1200 5050
Connection ~ 3050 1200
Wire Wire Line
	1050 1200 1050 1600
Connection ~ 750  1200
Wire Wire Line
	1200 6200 1300 6200
Wire Wire Line
	1300 6200 1300 6250
Wire Wire Line
	1200 6100 1350 6100
Wire Wire Line
	1200 6000 1350 6000
Wire Wire Line
	6000 1350 6100 1350
Wire Wire Line
	6000 1450 6100 1450
Wire Wire Line
	8150 1450 8150 1550
Wire Wire Line
	8150 1950 8150 1850
Wire Wire Line
	9500 3500 9600 3500
Wire Wire Line
	9600 3500 9600 3900
Wire Wire Line
	9600 3800 9500 3800
Connection ~ 9600 3800
Wire Wire Line
	9200 3800 9300 3800
Wire Wire Line
	9200 3500 9300 3500
Wire Wire Line
	8800 3500 8900 3500
Wire Wire Line
	8800 3800 8900 3800
Wire Wire Line
	6050 1650 6050 1550
Wire Wire Line
	6050 1550 6100 1550
Wire Wire Line
	1500 7000 1400 7000
Wire Wire Line
	1500 6900 1400 6900
Wire Wire Line
	1450 6750 1450 6800
Wire Wire Line
	1450 6800 1400 6800
Wire Wire Line
	1400 7200 1400 7500
Wire Wire Line
	1000 7400 1600 7400
Connection ~ 1400 7400
Wire Wire Line
	1400 7100 1600 7100
Wire Wire Line
	4900 6450 4900 6600
Wire Wire Line
	4900 6800 4900 6950
Connection ~ 5150 6450
Wire Wire Line
	2750 1100 2750 1600
Wire Wire Line
	2750 1900 2750 1800
Wire Wire Line
	2450 1600 2450 1400
Wire Wire Line
	2450 1800 2450 1900
Connection ~ 2450 1900
Wire Wire Line
	1400 1400 1450 1400
Wire Wire Line
	1100 1400 1050 1400
Connection ~ 1050 1400
Wire Wire Line
	4950 1100 4950 1600
Wire Wire Line
	4950 1900 4950 1800
Connection ~ 4650 1900
Connection ~ 4950 1200
Wire Wire Line
	4650 1600 4650 1200
Wire Wire Line
	7650 2650 7650 2700
Wire Wire Line
	4900 6450 5450 6450
Wire Wire Line
	7850 2650 7850 2700
Wire Wire Line
	5150 2800 5150 2950
Wire Wire Line
	5300 2800 5300 2950
Connection ~ 5150 2800
Wire Wire Line
	5450 2800 5450 2950
Connection ~ 5300 2800
Wire Wire Line
	4000 2950 4000 2800
Wire Wire Line
	4000 2800 4700 2800
Wire Wire Line
	4250 2800 4250 2950
Wire Wire Line
	4400 2800 4400 2950
Connection ~ 4250 2800
Wire Wire Line
	4550 2800 4550 2950
Connection ~ 4400 2800
Wire Wire Line
	4700 2800 4700 2950
Connection ~ 4550 2800
Wire Wire Line
	5150 6450 5150 6100
Wire Wire Line
	5350 6950 5350 6650
Wire Wire Line
	4900 6950 5350 6950
Connection ~ 5150 6950
Wire Wire Line
	3450 5500 3500 5500
Wire Wire Line
	3450 5350 3500 5350
Wire Wire Line
	3450 5200 3500 5200
Wire Wire Line
	3450 5050 3500 5050
Wire Wire Line
	6200 4300 6250 4300
Wire Wire Line
	6200 4450 6250 4450
Wire Wire Line
	3450 4450 3500 4450
Wire Wire Line
	6250 4900 6200 4900
Wire Wire Line
	1700 5100 1700 5200
Wire Wire Line
	1700 4150 1700 4250
Connection ~ 1700 4200
Connection ~ 1700 5150
Wire Wire Line
	1200 5250 1300 5250
Wire Wire Line
	1300 5250 1300 5400
Wire Wire Line
	1300 5400 2150 5400
Connection ~ 1300 5400
Wire Wire Line
	1200 4300 1300 4300
Wire Wire Line
	1300 4300 1300 4450
Wire Wire Line
	1300 4450 2150 4450
Connection ~ 1300 4450
Wire Wire Line
	1200 4950 1300 4950
Wire Wire Line
	1300 4950 1300 4850
Wire Wire Line
	1200 4000 1300 4000
Wire Wire Line
	1300 4000 1300 3900
Wire Wire Line
	1500 4850 1500 5050
Connection ~ 1550 5400
Wire Wire Line
	1550 5200 1550 5150
Connection ~ 1550 5150
Connection ~ 1550 4450
Wire Wire Line
	1550 4250 1550 4200
Connection ~ 1550 4200
Wire Wire Line
	1200 4200 1300 4200
Wire Wire Line
	1500 4200 1750 4200
Wire Wire Line
	1200 5150 1300 5150
Wire Wire Line
	1500 5150 1850 5150
Wire Wire Line
	1500 4900 1700 4900
Connection ~ 1500 4900
Wire Wire Line
	1500 3950 1700 3950
Connection ~ 1500 3950
Wire Wire Line
	6150 2700 6150 2650
Wire Wire Line
	6150 2650 7850 2650
Wire Wire Line
	6350 2700 6350 2650
Connection ~ 6350 2650
Wire Wire Line
	6650 2700 6650 2650
Connection ~ 6650 2650
Wire Wire Line
	6850 2700 6850 2650
Connection ~ 6850 2650
Wire Wire Line
	7150 2700 7150 2650
Connection ~ 7150 2650
Wire Wire Line
	7350 2700 7350 2650
Connection ~ 7350 2650
Connection ~ 7650 2650
Wire Wire Line
	7850 2950 7850 2900
Wire Wire Line
	6150 2950 7850 2950
Wire Wire Line
	6150 2950 6150 2900
Wire Wire Line
	6350 2900 6350 2950
Connection ~ 6350 2950
Wire Wire Line
	6650 2900 6650 2950
Connection ~ 6650 2950
Wire Wire Line
	6850 2900 6850 2950
Connection ~ 6850 2950
Wire Wire Line
	7150 2900 7150 2950
Connection ~ 7150 2950
Wire Wire Line
	7350 2900 7350 2950
Connection ~ 7350 2950
Wire Wire Line
	7650 2900 7650 2950
Connection ~ 7650 2950
Wire Wire Line
	7000 3000 7000 2950
Connection ~ 7000 2950
Wire Wire Line
	7000 2600 7000 2650
Connection ~ 7000 2650
Wire Wire Line
	900  750  950  750 
Wire Wire Line
	1150 750  1300 750 
Connection ~ 1700 4450
Wire Wire Line
	2150 3900 2150 4250
Connection ~ 1700 5400
Wire Wire Line
	2150 4850 2150 5200
Wire Wire Line
	6200 5050 6250 5050
Wire Wire Line
	6200 5200 6250 5200
Wire Wire Line
	6300 5650 6200 5650
Text Notes 650  3450 0    60   ~ 0
R2, R5 and R3,R6 form a resistor divider for \nattenuating input signals.\nR5 and R6 could be replaced by a capacitor for input \ndebouncing/low pass filter.\n\nD1, D2, D3, and D4 hopefully provide some sort of \nvoltage spike protection. However, I would not trust it\noverly much, as it depends on the current sinking ability of \nthe 3.3v regulator.
Text Notes 8275 725  0    60   ~ 0
CAN_OUT is a pass through connector for CAN.
Text Notes 775  5825 0    60   ~ 0
On Chip Debugging connector.\nUse a stm32 Discovery board, or a STLinkv2 board.
$Comp
L GND #PWR?
U 1 1
P 6825 5500
F 0 "#PWR?" H 6825 5250 50  0001 C CNN
F 1 "GND" H 6825 5350 50  0000 C CNN
F 2 "" H 6825 5500 50  0000 C CNN
F 3 "" H 6825 5500 50  0000 C CNN
	1    6825 5500
	1    0    0    -1  
$EndComp
Wire Wire Line
	6825 5500 6825 5350
Wire Wire Line
	6825 5350 6200 5350
Wire Wire Line
	5900 6850 5900 6950
Wire Wire Line
	5900 6550 5900 6400
Wire Wire Line
	6100 6200 6100 6125
Wire Wire Line
	5300 6100 5700 6100
Wire Wire Line
	5700 6100 5700 6500
Wire Wire Line
	5700 6500 5900 6500
Connection ~ 5900 6500
$EndSCHEMATC
